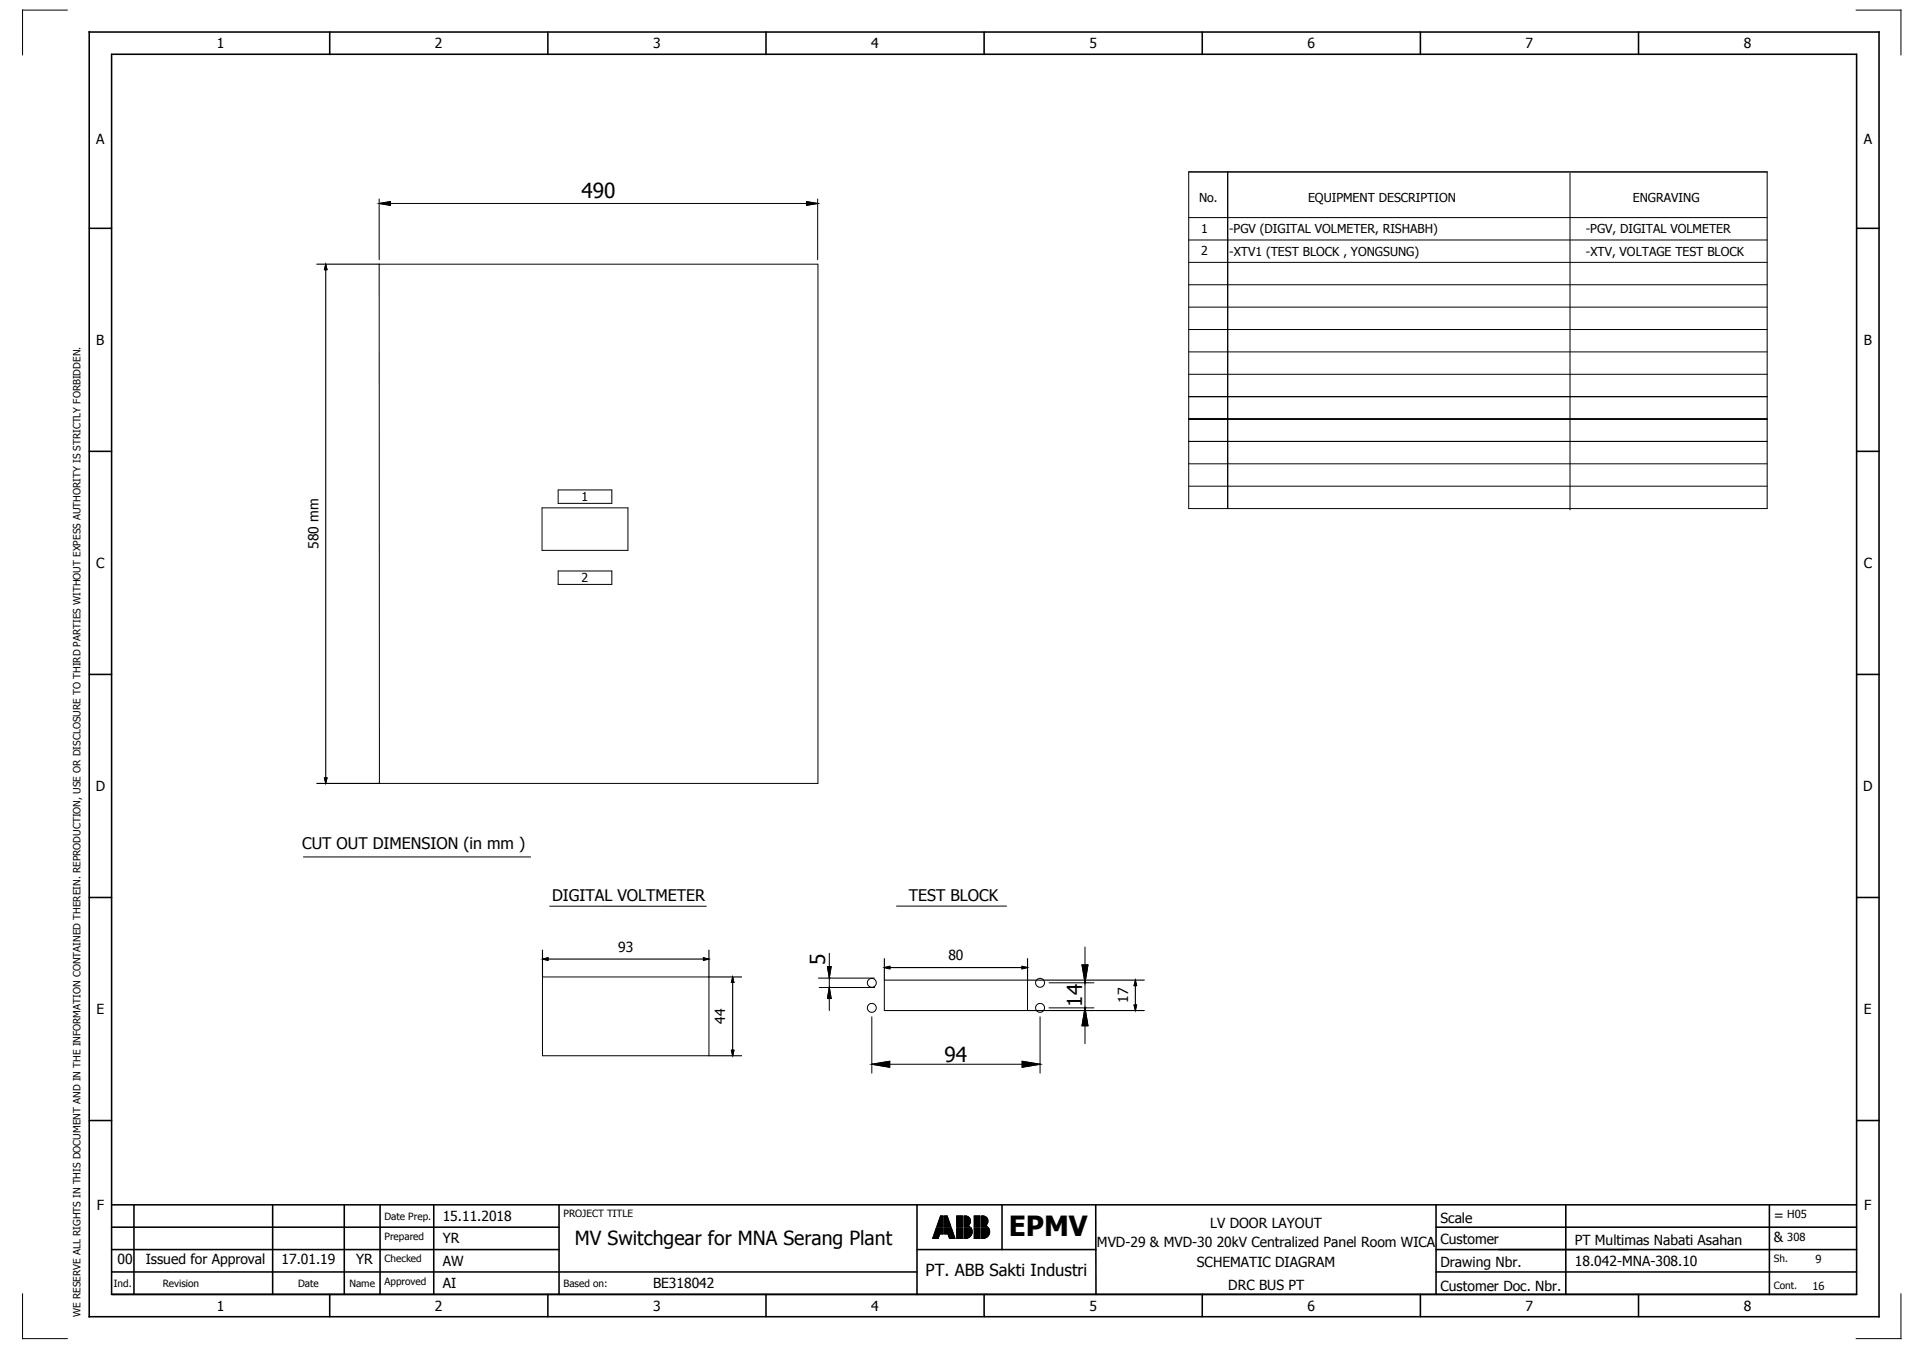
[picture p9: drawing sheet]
<svg xmlns="http://www.w3.org/2000/svg" width="427mm" height="301mm" viewBox="0 0 427 301" stroke-linecap="round" stroke-linejoin="round" font-family="sans-serif">
<g fill="none" stroke="#000" stroke-width=".35">
<path d="M19.9 7.2h400v287h-400zM24.9 12.1h390v277.1h-390zM73.7 7.2v5M122.4 7.2v5M171.2 7.2v5M219.9 7.2v5M268.7 7.2v5M317.4 7.2v5M366.2 7.2v5M19.9 51h5M414.9 51h5M19.9 100.8h5"/>
<path d="M414.9 100.8h5M19.9 150.7h5M414.9 150.7h5M19.9 200.5h5M414.9 200.5h5M19.9 250.3h5M414.9 250.3h5M24.9 279.2h100M24.9 269.2h390M24.9 274.2h100M29.9 269.2v20M60.9 269.2v20"/>
<path d="M76.9 269.2v20M84.9 269.2v20M96.9 269.2v20M124.9 269.2v20M204.9 279.2h40M204.9 269.2v20M223.9 269.2v10M244.9 269.2v20M320.9 279.2h94M320.9 269.2v20M320.9 274.2h94M349.9 269.2v20"/>
<path d="M395.4 269.2v20M24.9 289.2h390M24.9 284.2h180M73.7 289.2v5M122.4 289.2v5M171.2 289.2v5M219.9 289.2v5M268.7 289.2v5M317.4 289.2v5M320.9 284.2h94M366.2 289.2v5"/>
</g>
<g fill="none" stroke="#000" stroke-width=".22">
<path d="M15 2.3h-10v10M414.8 2.3h10v10M265.7 38.4h129.2v75.2h-129.2zM274.4 38.4v75.2M350.9 38.7v75.2M72.8 59l.3 1.3h-.6zM84.7 45.5h.1M84.7 44.5v13.5M84.7 45.5l2.5-.5v.9zM87.2 45.5h93M180.2 45l2.5 .5-2.5 .4zM182.7 45.5h.1"/>
<path d="M182.7 59h-98l.1 116M182.7 44.5v13.5M182.8 59v116h-98.7M265.6 48.6h129.3M265.7 58.6h129.2M265.7 53.6h129.2M265.7 63.6h129.2M265.7 78.6h129.2M265.7 73.6h129.2M265.7 68.6h129.2M265.7 88.6h129.2M265.7 83.6h129.2"/>
<path d="M265.7 93.6h129.2M265.7 98.6h129.2M121.1 113.5h19.2v9.5h-19.2zM124.7 109.5h12v3h-12zM265.7 108.6h129.2M265.7 103.6h129.2M124.7 127.6h12v3h-12zM72.5 173.8h.6l-.3 1.2zM67.8 191.4h50.8M121.2 218.3h37.2v17.6h-37.2zM121.2 214.3l1.3-.3v.5zM122.8 202.4l35 .1"/>
<path d="M157.2 214l1.2 .3-1.2 .2zM163.7 218.3l.3 1.2h-.5zM182.9 218.5h12.5M184.9 216h.9l-.5 2.5zM185.3 218.5h.1M185.3 213v8.3M197.6 219h32v6.8h-32zM197.6 216.2l1.3-.3v.5zM200.4 202.4h24.5M228.4 215.9l1.2 .3-1.2 .2zM234.4 219.6h10.1M241.8 215.6h1.3l-.6 4z"/>
<path d="M242.5 219.6h.1M242.5 211.6v4M242.5 219.6v5.6M253.7 219l.3 1.2h-.5zM163.5 234.6h.5l-.3 1.3zM183.1 220.6h12.4M185.3 220.6h.1M185.3 222.8v3M185.3 220.6l.5 2.5h-.9zM194.8 237.8h.1M194.8 227.2v12.6M194.8 237.8l4-.7v1.3z"/>
<path d="M198.8 237.8h29.6M228.4 237.1l4 .7-4 .6zM232.4 237.8h.1M232.4 227.2v12.6M234.4 225.2h10.1M242.5 225.2h.1M242.5 229.2v4M242.5 225.2l.6 4h-1.3zM253.5 224.5h.5l-.3 1.3zM208.5 276.5v.2M208.6 276.3v.4M208.6 276.1v.6"/>
<path d="M208.7 275.9v.8M208.8 275.6v1.1M208.9 275.4v1.3M209 275.2v1.5M209 275v1.7M209.1 274.7v2M209.2 274.5v2.2M209.3 274.3l-.9 2.4h1.3l.3-1M209.3 274.3h1.5v1.4h-.8M209.3 274.3v2.4M209.4 273.8v.2M209.4 274.3v2.4"/>
<path d="M209.5 273.6v.4M209.5 274.3v2.4M209.6 273.4v.6M209.6 274.3v2.4M209.7 273.2v.8M209.7 274.3v2.4M209.7 273v1M209.7 274.3v2.2M209.8 272.7v1.3M209.8 274.3v2M209.9 272.5v1.5M209.9 274.3v1.8"/>
<path d="M210 272.3v1.7M210 274.3v1.6M210 272.1v1.9M210 274.3v1.4M210.1 271.8v2.2M210.1 274.3v1.4M210.2 271.7h.6v2.3h-1.4zM210.2 271.7v2.3M210.2 274.3v1.4M210.3 271.7v2.3M210.3 274.3v1.4M210.4 271.7v2.3"/>
<path d="M210.4 274.3v1.4M210.5 271.7v2.3M210.5 274.3v1.4M210.6 271.7v2.3M210.6 274.3v1.4M210.7 271.7v2.3M210.7 274.3v1.4M210.8 271.7v2.3M210.8 274.3v1.4M211.1 271.7h.6l.8 2.3h-1.4zM211.1 271.7v2.3M211.1 274.3v1.4"/>
<path d="M211.2 271.7v2.3M211.2 274.3v1.4M211.3 271.7v2.3M211.3 274.3v1.4M211.4 271.7v2.3M211.4 274.3v1.4M211.5 271.7v2.3M211.5 274.3v1.4M211.6 271.7v2.3M211.6 274.3v1.4M211.7 271.7v2.3M211.7 274.3v1.4"/>
<path d="M211.8 271.9v2.1M211.8 274.3v1.4M211.8 275.7h-.7v-1.4h1.5l.8 2.4M211.8 275.7l.4 1h1.2M211.8 272.1v1.9M211.9 272.3v1.7M211.9 274.3v1.6M212 272.5v1.5M212 274.3v1.8M212.1 272.8v1.2M212.1 274.3v2M212.2 273v1"/>
<path d="M212.2 274.3v2.3M212.2 273.2v.8M212.2 274.3v2.4M212.3 273.4v.6M212.3 274.3v2.4M212.4 273.7v.3M212.4 274.3v2.4M212.5 273.9v.1M212.5 274.3v2.4M212.6 274.3v2.4M212.7 274.6v2.1M212.8 274.8v1.9"/>
<path d="M212.9 275v1.7M212.9 275.2v1.5M213 275.5v1.2M213.1 275.7v1M213.2 275.9v.8M213.3 276.1v.6M213.3 276.3v.4M213.4 276.6v.1M213.8 271.7h1.3v2.3h-1.3zM213.8 274.3h1.3v2.4h-1.3zM213.9 271.7v2.3M213.9 274.3v2.4"/>
<path d="M214 271.7v2.3M214 274.3v2.4M214.1 271.7v2.3M214.1 274.3v2.4M214.2 271.7v2.3M214.2 274.3v2.4M214.3 271.7v2.3M214.3 274.3v2.4M214.4 271.7v2.3M214.4 274.3v2.4M214.5 271.7v2.3M214.5 274.3v2.4"/>
<path d="M214.6 271.7v2.3M214.6 274.3v2.4M214.7 271.7v2.3M214.7 274.3v2.4M214.8 271.7v2.3M214.8 274.3v2.4M214.9 271.7v2.3M214.9 274.3v2.4M215 271.7v2.3M215 274.3v2.4M215.4 271.7a1.16 1.16 0 0 1 1.4 .6 1.16 1.16 0 0 1-.5 1.5l.5 .2h-1.4zM215.5 271.7v2.3"/>
<path d="M215.5 274.3v2.4M215.6 271.7v2.3M215.6 274.3v2.4M215.7 271.7v2.3M215.7 274.3v2.4M215.8 271.7v2.3M215.8 274.3v2.4M215.9 271.7v2.3M215.9 274.3v2.4M216 271.7v2.3M216 274.3v2.3M216.1 271.7v2.3"/>
<path d="M216.1 274.3v2.3M216.2 271.7v2.3M216.2 274.3v2.3M216.3 271.8v2.2M216.3 274.3v2.3M216.4 271.8v2.2M216.4 274.3v2.2M216.5 271.9v1.8M216.5 273.8v.2M216.5 274.3v2.2M216.5 271.9v1.7M216.5 273.9v.1"/>
<path d="M216.6 272v1.5M216.6 273.9v.1M216.6 274.3v2.1M216.7 272.1v1.4M216.7 274h.1M216.7 274.3v2.1M216.8 272.2v1.1M216.8 274.3v2M216.8 272.4v.8M216.8 274.3v1.9M216.9 274.3v1.8M217 274.3v1.7"/>
<path d="M217 274.3a1.5 1.5 0 0 1-1.2 2.4M217 274.3h-1.6v2.4h.4M217.1 274.4v1.5M217.2 274.5v1.3M217.2 274.8v.8M217.7 271.7h1.3v2.3h-1.3zM217.7 274.3h1.3v2.4h-1.3zM217.8 271.7v2.3M217.8 274.3v2.4M217.9 271.7v2.3M217.9 274.3v2.4M218 271.7v2.3"/>
<path d="M218 274.3v2.4M218.1 271.7v2.3M218.1 274.3v2.4M218.2 271.7v2.3M218.2 274.3v2.4M218.3 271.7v2.3M218.3 274.3v2.4M218.4 271.7v2.3M218.4 274.3v2.4M218.5 271.7v2.3M218.5 274.3v2.4M218.6 271.7v2.3"/>
<path d="M218.6 274.3v2.4M218.7 271.7v2.3M218.7 274.3v2.4M218.8 271.7v2.3M218.8 274.3v2.4M218.9 271.7v2.3M218.9 274.3v2.4M219 271.7v2.3M219 274.3v2.4M219.3 274.3h1.6a1.53 1.53 0 0 1 0 1.7 1.53 1.53 0 0 1-1.6 .7zM219.3 271.7a1.16 1.16 0 0 1 1.4 .6 1.16 1.16 0 0 1-.5 1.5l.5 .2h-1.4zM219.4 271.7v2.3"/>
<path d="M219.4 274.3v2.4M219.5 271.7v2.3M219.5 274.3v2.4M219.6 271.7v2.3M219.6 274.3v2.4M219.7 271.7v2.3M219.7 274.3v2.4M219.8 271.7v2.3M219.8 274.3v2.4M219.9 271.7v2.3M219.9 274.3v2.3M220 271.7v2.3"/>
<path d="M220 274.3v2.3M220.1 271.7v2.3M220.1 274.3v2.3M220.2 271.8v2.2M220.2 274.3v2.3M220.3 271.8v2.2M220.3 274.3v2.2M220.4 271.9v1.8M220.4 273.8v.2M220.4 274.3v2.2M220.4 271.9v1.7M220.4 273.9v.1"/>
<path d="M220.5 272v1.5M220.5 273.9v.1M220.5 274.3v2.1M220.6 272.1v1.3M220.6 274h.1M220.6 274.3v2.1M220.7 272.2v1.1M220.7 274.3v2M220.8 272.4v.8M220.8 274.3v1.9M220.8 274.3v1.8M220.9 274.3v1.7"/>
<path d="M221 274.4v1.5M221.1 274.6v1.2M221.1 274.8v.7M5 289.1v10h10M424.8 289.1v10h-10"/>
<circle cx="194.8" cy="219.6" r="1"/>
<circle cx="232.4" cy="219.6" r="1"/>
<circle cx="194.8" cy="225.2" r="1"/>
<circle cx="232.4" cy="225.2" r="1"/>
</g>
<g fill="#000" stroke="#000" stroke-width=".22">
<path d="M84.7 45.5l2.5-.5v.9zM180.2 45l2.5 .5-2.5 .4zM72.8 59l.3 1.3h-.6zM72.5 173.8h.6l-.3 1.2zM121.2 214.3l1.3-.3v.5zM157.2 214l1.2 .3-1.2 .2zM163.7 218.3l.3 1.2h-.5zM184.9 216h.9l-.5 2.5zM197.6 216.2l1.3-.3v.5zM228.4 215.9l1.2 .3-1.2 .2zM241.8 215.6h1.3l-.6 4zM163.5 234.6h.5l-.3 1.3z"/>
<path d="M185.3 220.6l.5 2.5h-.9zM194.8 237.8l4-.7v1.3zM228.4 237.1l4 .7-4 .6zM242.5 225.2l.6 4h-1.3zM253.7 219l.3 1.2h-.5zM253.5 224.5h.5l-.3 1.3z"/>
</g>
<g fill="none" stroke="#000" stroke-width=".25">
<path d="M70.8 59h14M72.8 60v114M70.8 175h14M121.2 212.3v6M122.2 214.3h35.2M158.4 212.3v6h7.3M163.7 219.3v15.6M197.6 214.2v4.8M198.6 216.2h30M229.6 214.2v4.8h26.1M253.7 220v4.8M158.4 235.9h7.3"/>
<path d="M229.6 225.8h26.1"/>
</g>
<text font-size="6.2" x="225.4" y="276.2">EPMV</text>
<g font-size="4.6">
<text x="129.9" y="44.1">490</text>
<text x="184.4" y="215.6" transform="rotate(-90 184.4 215.6)">5</text>
<text x="241.9" y="224.9" transform="rotate(-90 241.9 224.9)">14</text>
<text x="211.1" y="237.1">94</text>
</g>
<text font-size="4.3" x="128.5" y="278.2">MV Switchgear for MNA Serang Plant</text>
<text font-size="3.7" x="206.9" y="285.1">PT. ABB Sakti Industri</text>
<g font-size="3.6">
<text x="67.5" y="189.6">CUT OUT DIMENSION (in mm )</text>
<text x="123.4" y="201.3">DIGITAL VOLTMETER</text>
<text x="203.1" y="201.3">TEST BLOCK</text>
</g>
<g font-size="3.1">
<text x="48.5" y="10.8">1</text>
<text x="97.2" y="10.8">2</text>
<text x="146" y="10.8">3</text>
<text x="194.7" y="10.8">4</text>
<text x="243.5" y="10.8">5</text>
<text x="292.2" y="10.8">6</text>
<text x="341" y="10.8">7</text>
<text x="389.7" y="10.8">8</text>
<text x="21.5" y="32.2">A</text>
<text x="416.5" y="32.2">A</text>
<text x="21.5" y="77">B</text>
<text x="416.5" y="77">B</text>
<text x="71.2" y="122.7" transform="rotate(-90 71.2 122.7)">580 mm</text>
<text x="21.5" y="126.9">C</text>
<text x="416.5" y="126.9">C</text>
<text x="21.4" y="176.7">D</text>
<text x="416.4" y="176.7">D</text>
<text x="138.1" y="212.6">93</text>
<text x="211.9" y="214.5">80</text>
<text x="21.6" y="226.5">E</text>
<text x="252.1" y="224.1" transform="rotate(-90 252.1 224.1)">17</text>
<text x="416.6" y="226.5">E</text>
<text x="162.1" y="228.8" transform="rotate(-90 162.1 228.8)">44</text>
<text x="21.6" y="270.4">F</text>
<text x="98.9" y="272.8">15.11.2018</text>
<text x="270.4" y="274.2">LV DOOR LAYOUT</text>
<text x="321.9" y="273.2">Scale</text>
<text x="396.4" y="272.5">=</text>
<text x="416.6" y="270.4">F</text>
<text x="98.9" y="277.8">YR</text>
<text x="245.2" y="278.6">MVD-29 &amp; MVD-30 20kV Centralized Panel Room WICA</text>
<text x="321.9" y="277.9">Customer</text>
<text x="351.9" y="278.1">PT Multimas Nabati Asahan</text>
<text x="396.4" y="277.5">&amp;</text>
<text x="26.2" y="282.3">00</text>
<text x="32.6" y="282.3">Issued for Approval</text>
<text x="62.9" y="282.3">17.01.19</text>
<text x="79.6" y="282.3">YR</text>
<text x="98.9" y="282.8">AW</text>
<text x="98.9" y="287.8">AI</text>
<text x="145.9" y="287.8">BE318042</text>
<text x="267.5" y="283.2">SCHEMATIC DIAGRAM</text>
<text x="321.9" y="283.2">Drawing Nbr.</text>
<text x="352" y="282.8">18.042-MNA-308.10</text>
<text x="48.5" y="292.8">1</text>
<text x="97.2" y="292.8">2</text>
<text x="146" y="292.8">3</text>
<text x="194.7" y="292.8">4</text>
<text x="243.5" y="292.8">5</text>
<text x="274.5" y="288.1">DRC BUS PT</text>
<text x="292.2" y="292.8">6</text>
<text x="321.9" y="288.4">Customer Doc. Nbr.</text>
<text x="341" y="292.8">7</text>
<text x="389.7" y="292.8">8</text>
</g>
<g font-size="2.8">
<text x="268" y="45">No.</text>
<text x="292.3" y="45">EQUIPMENT DESCRIPTION</text>
<text x="364.9" y="45.1">ENGRAVING</text>
<text x="268.5" y="52">1</text>
<text x="274.7" y="52.1">-PGV (DIGITAL VOLMETER, RISHABH)</text>
<text x="354.4" y="52.1">-PGV, DIGITAL VOLMETER</text>
<text x="268.5" y="57">2</text>
<text x="274.7" y="57.3">-XTV1 (TEST BLOCK , YONGSUNG)</text>
<text x="354.4" y="57.3">-XTV, VOLTAGE TEST BLOCK</text>
<text x="130" y="112">1</text>
<text x="130" y="130.1">2</text>
</g>
<g font-size="2.5">
<text x="399.4" y="272.2">H05</text>
<text x="399.4" y="277.2">308</text>
<text x="405.8" y="282.2">9</text>
<text x="405.1" y="288.1">16</text>
</g>
<g font-size="2.2">
<text x="85.9" y="272.5">Date Prep.</text>
<text x="125.9" y="271.9">PROJECT TITLE</text>
<text x="85.9" y="277">Prepared</text>
<text x="85.9" y="282">Checked</text>
<text x="396.4" y="281.9">Sh.</text>
<text x="25.4" y="287.5">Ind.</text>
<text x="36.4" y="287.5">Revision</text>
<text x="66.6" y="287.5">Date</text>
<text x="78.1" y="287.5">Name</text>
<text x="85.9" y="287">Approved</text>
<text x="125.9" y="287.5">Based on:</text>
<text x="396.4" y="287.9">Cont.</text>
<text x="18" y="294.2" transform="rotate(-90 18 294.2)">WE RESERVE ALL RIGHTS IN THIS DOCUMENT AND IN THE INFORMATION CONTAINED THEREIN. REPRODUCTION, USE OR DISCLOSURE TO THIRD PARTIES WITHOUT EXPESS AUTHORITY IS STRICTLY FORBIDDEN.</text>
</g>
</svg>
